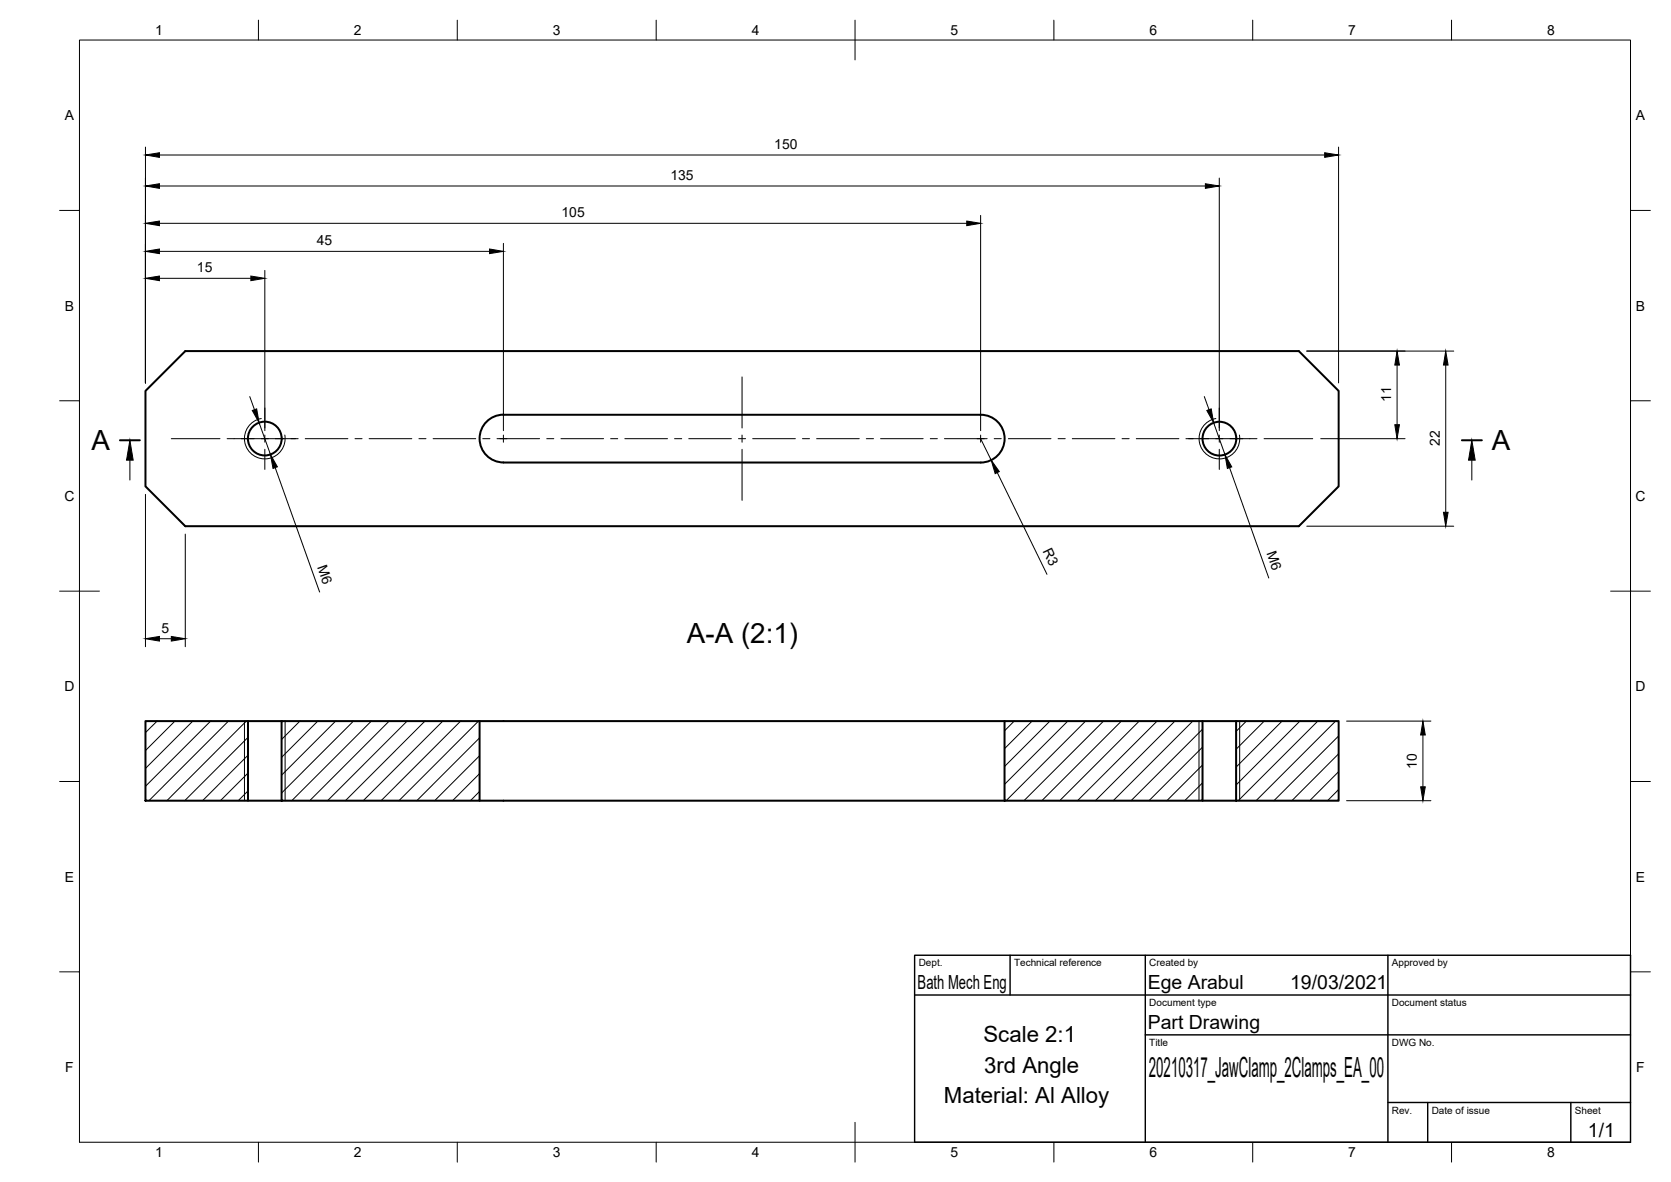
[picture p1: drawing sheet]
<svg xmlns="http://www.w3.org/2000/svg" width="420mm" height="297mm" viewBox="0 0 420 297" stroke-linecap="round" stroke-linejoin="round" font-family="sans-serif">
<!-- layer: Visible -->
<g fill="none" stroke="#000" stroke-width=".51">
<path d="M36.6 98.2l10-10h280l10 10v24l-10 10h-280l-10-10zM122.3 106a6 6 0 0 1 4.3-1.8h120a6 6 0 0 1 6 6 6 6 0 0 1-6 6h-120a6 6 0 0 1-5.6-3.7 6 6 0 0 1 1.3-6.5zM36.6 181.2h25.8v20h-25.8zM62.4 181.2h8.4M70.8 181.2h49.8v20h-49.8zM120.6 181.2h132M252.6 181.2h49.8v20h-49.8zM302.4 181.2h8.4M310.8 181.2h25.8v20h-25.8zM62.4 201.2h8.4M120.6 201.2h132M302.4 201.2h8.4"/>
<circle cx="66.6" cy="110.2" r="4.2"/>
<circle cx="306.6" cy="110.2" r="4.2"/>
</g>
<!-- layer: Visible Narrow -->
<path d="M65.7 105.2a5.1 5.1 0 0 0-4.2 5.9 5.1 5.1 0 0 0 6 4.1 5.1 5.1 0 0 0 4.1-5.9M305.7 105.2a5.1 5.1 0 0 0-4.1 5.9 5.1 5.1 0 0 0 5.9 4.1 5.1 5.1 0 0 0 4.1-5.9M61.5 181.2v20M71.7 181.2v20M301.5 181.2v20M311.7 181.2v20" fill="none" stroke="#000" stroke-width=".25"/>
<!-- layer: Border -->
<g fill="none" stroke="#000" stroke-width=".25">
<path d="M20 10.1h390v276.9h-390zM65 5.1v5M115 5.1v5M165 5.1v5M215 5.1v10M265 5.1v5M315 5.1v5M365 5.1v5M15 52.9h5M410 52.9h5M15 100.7h5M410 100.7h5"/>
<path d="M15 148.6h10M405 148.6h10M15 196.4h5M410 196.4h5M15 244.2h5M410 244.2h5M65 287v5M115 287v5M165 287v5M215 282.1v9.9M265 287v5M315 287v5"/>
<path d="M365 287v5"/>
</g>
<!-- layer: TitleBlock -->
<path d="M230 240.1h180v46.9h-180zM230 250h180M254 240.1v9.9M288 240.1v46.9M349 240.1v46.9M288 260.1h122M349 277.1h61M359 277.1v9.9M395 277.1v9.9" fill="none" stroke="#000" stroke-width=".36"/>
<!-- layer: Center Lines -->
<g fill="none" stroke="#000" stroke-width=".25">
<path d="M186.6 94.7v12.9M43.1 110.2h12.2M57.1 110.2h17.9M66.6 102.5v5.1M66.6 109.3v1.8M66.6 112.9v5.1M76.8 110.2h10.7M89.3 110.2h1.7M92.8 110.2h10.7M105.3 110.2h1.8M108.9 110.2h10.7M121.4 110.2h1.8"/>
<path d="M125 110.2h10.7M126.6 109.3v1.8M137.5 110.2h1.8M141 110.2h10.8M153.5 110.2h1.8M157.1 110.2h10.7M169.6 110.2h1.8M173.2 110.2h10.7M185.7 110.2h1.8M186.6 109.3v1.8M186.6 112.9v12.8M189.3 110.2h10.7"/>
<path d="M201.8 110.2h1.7M205.3 110.2h10.7M217.8 110.2h1.8M221.4 110.2h10.7M233.9 110.2h1.8M237.5 110.2h10.7M246.6 109.3v1.8M250 110.2h1.8M253.6 110.2h10.7M266 110.2h1.8M269.6 110.2h10.7M282.1 110.2h1.8"/>
<path d="M285.7 110.2h10.7M298.2 110.2h17.9M306.6 102.5v5.1M306.6 109.3v1.8M306.6 112.9v5.1M317.8 110.2h12.3"/>
</g>
<!-- layer: Dimensions -->
<g fill="none" stroke="#000" stroke-width=".25">
<path d="M36.6 37v59.2M40.1 39h293M336.6 37v59.2M40.1 56.1h203M40.1 46.7h263M246.6 54.1v54.1M306.6 44.8v63.4M40.1 69.9h23M40.1 63.2h83M66.6 68v40.2M126.6 61.2v47M62.8 99.7l1.2 3.3"/>
<path d="M302.8 99.7l1.2 3.2M328.6 88.2h36.9M351.3 91.7v15M363.5 91.7v37M65.2 106.2l2.8 8M69.2 117.5l11.2 31.3M246.6 110.2l2.6 5.4M250.8 118.8l12.4 25.5M305.2 106.2l2.8 8M309.2 117.5l9.8 27.8M332.1 110.2h21.2M36.6 124.2v38.3"/>
<path d="M46.6 134.2v28.3M328.6 132.2h36.9M40.1 160.5h3M338.6 181.2h21.2M357.8 184.7v13M338.6 201.2h21.2"/>
</g>
<g fill="#000" stroke="#000" stroke-width=".25">
<path d="M36.6 39l3.5-.6v1.1zM333.1 38.4l3.5 .6-3.5 .5zM36.6 56.1l3.5-.6v1.2zM36.6 46.7l3.5-.5v1.1zM243.1 55.5l3.5 .6-3.5 .6zM303.1 46.2l3.5 .5-3.5 .6zM36.6 69.9l3.5-.5v1.1zM36.6 63.2l3.5-.6v1.1zM63.1 69.4l3.5 .5-3.5 .6zM123.1 62.6l3.5 .6-3.5 .5zM351.3 88.2l.6 3.5h-1.2zM363.5 88.2l.6 3.5h-1.2z"/>
<path d="M63.4 103.2l1.1-.4 .7 3.4zM68 114.2l1.7 3.1-1.1 .4zM249.2 115.6l2.1 2.9-1.1 .5zM303.4 103.2l1.1-.4 .7 3.4zM308 114.2l1.7 3.1-1.1 .4zM350.7 106.7h1.2l-.6 3.5zM362.9 128.7h1.2l-.6 3.5zM36.6 160.5l3.5-.6v1.2zM43.1 159.9l3.5 .6-3.5 .6zM357.8 181.2l.6 3.5h-1.2zM357.2 197.7h1.2l-.6 3.5z"/>
</g>
<!-- layer: Hatching -->
<g fill="none" stroke="#000" stroke-width=".25">
<path d="M39.5 181.2l-2.9 2.9M44 181.2l-7.4 7.4M48.5 181.2l-11.9 11.9M53 181.2l-16.4 16.4M57.4 181.2l-20 20M61.9 181.2l-19.9 20M62.4 185.3l-16 15.9M62.4 189.8l-11.5 11.4M62.4 194.3l-7 6.9M62.4 198.7l-2.5 2.5M70.9 181.2l-.1 .1M75.4 181.2l-4.6 4.6"/>
<path d="M79.9 181.2l-9.1 9.1M84.4 181.2l-13.6 13.6M88.9 181.2l-18.1 18.1M93.4 181.2l-20 20M97.9 181.2l-20 20M102.4 181.2l-20 20M106.8 181.2l-20 20M111.3 181.2l-20 20M115.8 181.2l-20 20M120.3 181.2l-20 20M120.6 185.4l-15.8 15.8M120.6 189.9l-11.3 11.3"/>
<path d="M120.6 194.4l-6.8 6.8M120.6 198.9l-2.3 2.3M255 181.2l-2.4 2.5M259.5 181.2l-6.9 7M264 181.2l-11.4 11.4M268.5 181.2l-15.9 15.9M273 181.2l-20 20M277.5 181.2l-20 20M282 181.2l-20 20M286.4 181.2l-20 20M290.9 181.2l-20 20M295.4 181.2l-20 20"/>
<path d="M299.9 181.2l-20 20M302.4 183.2l-18 18M302.4 187.8l-13.5 13.4M302.4 192.2l-9 9M302.4 196.7l-4.5 4.5M313.4 181.2l-2.6 2.6M317.9 181.2l-7.1 7.1M322.4 181.2l-11.6 11.6M326.9 181.2l-16.1 16.1M331.3 181.2l-20 20M335.8 181.2l-20 20M336.6 185l-16.3 16.2"/>
<path d="M336.6 189.4l-11.8 11.8M336.6 193.9l-7.3 7.3M336.6 198.4l-2.8 2.8"/>
</g>
<!-- layer: Annotations -->
<path d="M30.2 110.6h5M367.6 110.6h5" fill="none" stroke="#000" stroke-width=".51"/>
<path d="M32.7 115.6v5M370.1 115.6v5" fill="none" stroke="#000" stroke-width=".25"/>
<path d="M32.7 110.6l.8 5h-1.7zM370.1 110.6l.8 5h-1.6z" fill="#000" stroke="#000" stroke-width=".25"/>
<g font-size="7">
<text x="23" y="113.1">A</text>
<text x="375.1" y="113.1">A</text>
<text x="172.7" y="161.5">A-A (2:1)</text>
<text x="288.9" y="270.6">20210317_JawClamp_2Clamps_EA_00</text>
</g>
<g font-size="5.6">
<text x="247.3" y="261.7">Scale 2:1</text>
<text x="247.4" y="269.6">3rd Angle</text>
<text x="237.3" y="277.1">Material: Al Alloy</text>
</g>
<g font-size="4.9">
<text x="230.7" y="248.5">Bath Mech Eng</text>
<text x="288.6" y="248.5">Ege Arabul</text>
<text x="324.4" y="248.6">19/03/2021</text>
<text x="288.6" y="258.6">Part Drawing</text>
<text x="399.3" y="285.8">1/1</text>
</g>
<g font-size="3.5">
<text x="39" y="8.8">1</text>
<text x="89" y="8.8">2</text>
<text x="139" y="8.8">3</text>
<text x="189" y="8.8">4</text>
<text x="239" y="8.8">5</text>
<text x="289" y="8.8">6</text>
<text x="339" y="8.8">7</text>
<text x="389" y="8.8">8</text>
<text x="16.3" y="30.2">A</text>
<text x="411.3" y="30.2">A</text>
<text x="194.7" y="37.4">150</text>
<text x="168.6" y="45.2">135</text>
<text x="141.2" y="54.6">105</text>
<text x="79.7" y="61.6">45</text>
<text x="49.5" y="68.4">15</text>
<text x="16.3" y="78">B</text>
<text x="411.3" y="78">B</text>
<text x="349.8" y="101.1" transform="rotate(-90 349.8 101.1)">11</text>
<text x="362" y="112.1" transform="rotate(-90 362 112.1)">22</text>
<text x="16.2" y="125.9">C</text>
<text x="411.2" y="125.9">C</text>
<text x="79.7" y="142.4" transform="rotate(70 79.7 142.4)">M6</text>
<text x="262.1" y="138.4" transform="rotate(64 262.1 138.4)">R3</text>
<text x="318.4" y="138.9" transform="rotate(71 318.4 138.9)">M6</text>
<text x="40.6" y="159">5</text>
<text x="16.2" y="173.7">D</text>
<text x="411.2" y="173.7">D</text>
<text x="356.3" y="193.3" transform="rotate(-90 356.3 193.3)">10</text>
<text x="16.3" y="221.6">E</text>
<text x="411.3" y="221.6">E</text>
<text x="16.4" y="269.4">F</text>
<text x="411.4" y="269.4">F</text>
<text x="39" y="290.8">1</text>
<text x="89" y="290.8">2</text>
<text x="139" y="290.8">3</text>
<text x="189" y="290.8">4</text>
<text x="239" y="290.8">5</text>
<text x="289" y="290.8">6</text>
<text x="339" y="290.8">7</text>
<text x="389" y="290.8">8</text>
</g>
<g font-size="2.5">
<text x="231" y="242.9">Dept.</text>
<text x="255" y="242.9">Technical reference</text>
<text x="289" y="242.9">Created by</text>
<text x="350" y="242.9">Approved by</text>
<text x="289" y="252.8">Document type</text>
<text x="350" y="252.8">Document status</text>
<text x="289" y="262.9">Title</text>
<text x="350" y="262.9">DWG No.</text>
<text x="350" y="279.9">Rev.</text>
<text x="360" y="279.9">Date of issue</text>
<text x="396" y="279.9">Sheet</text>
</g>
</svg>
